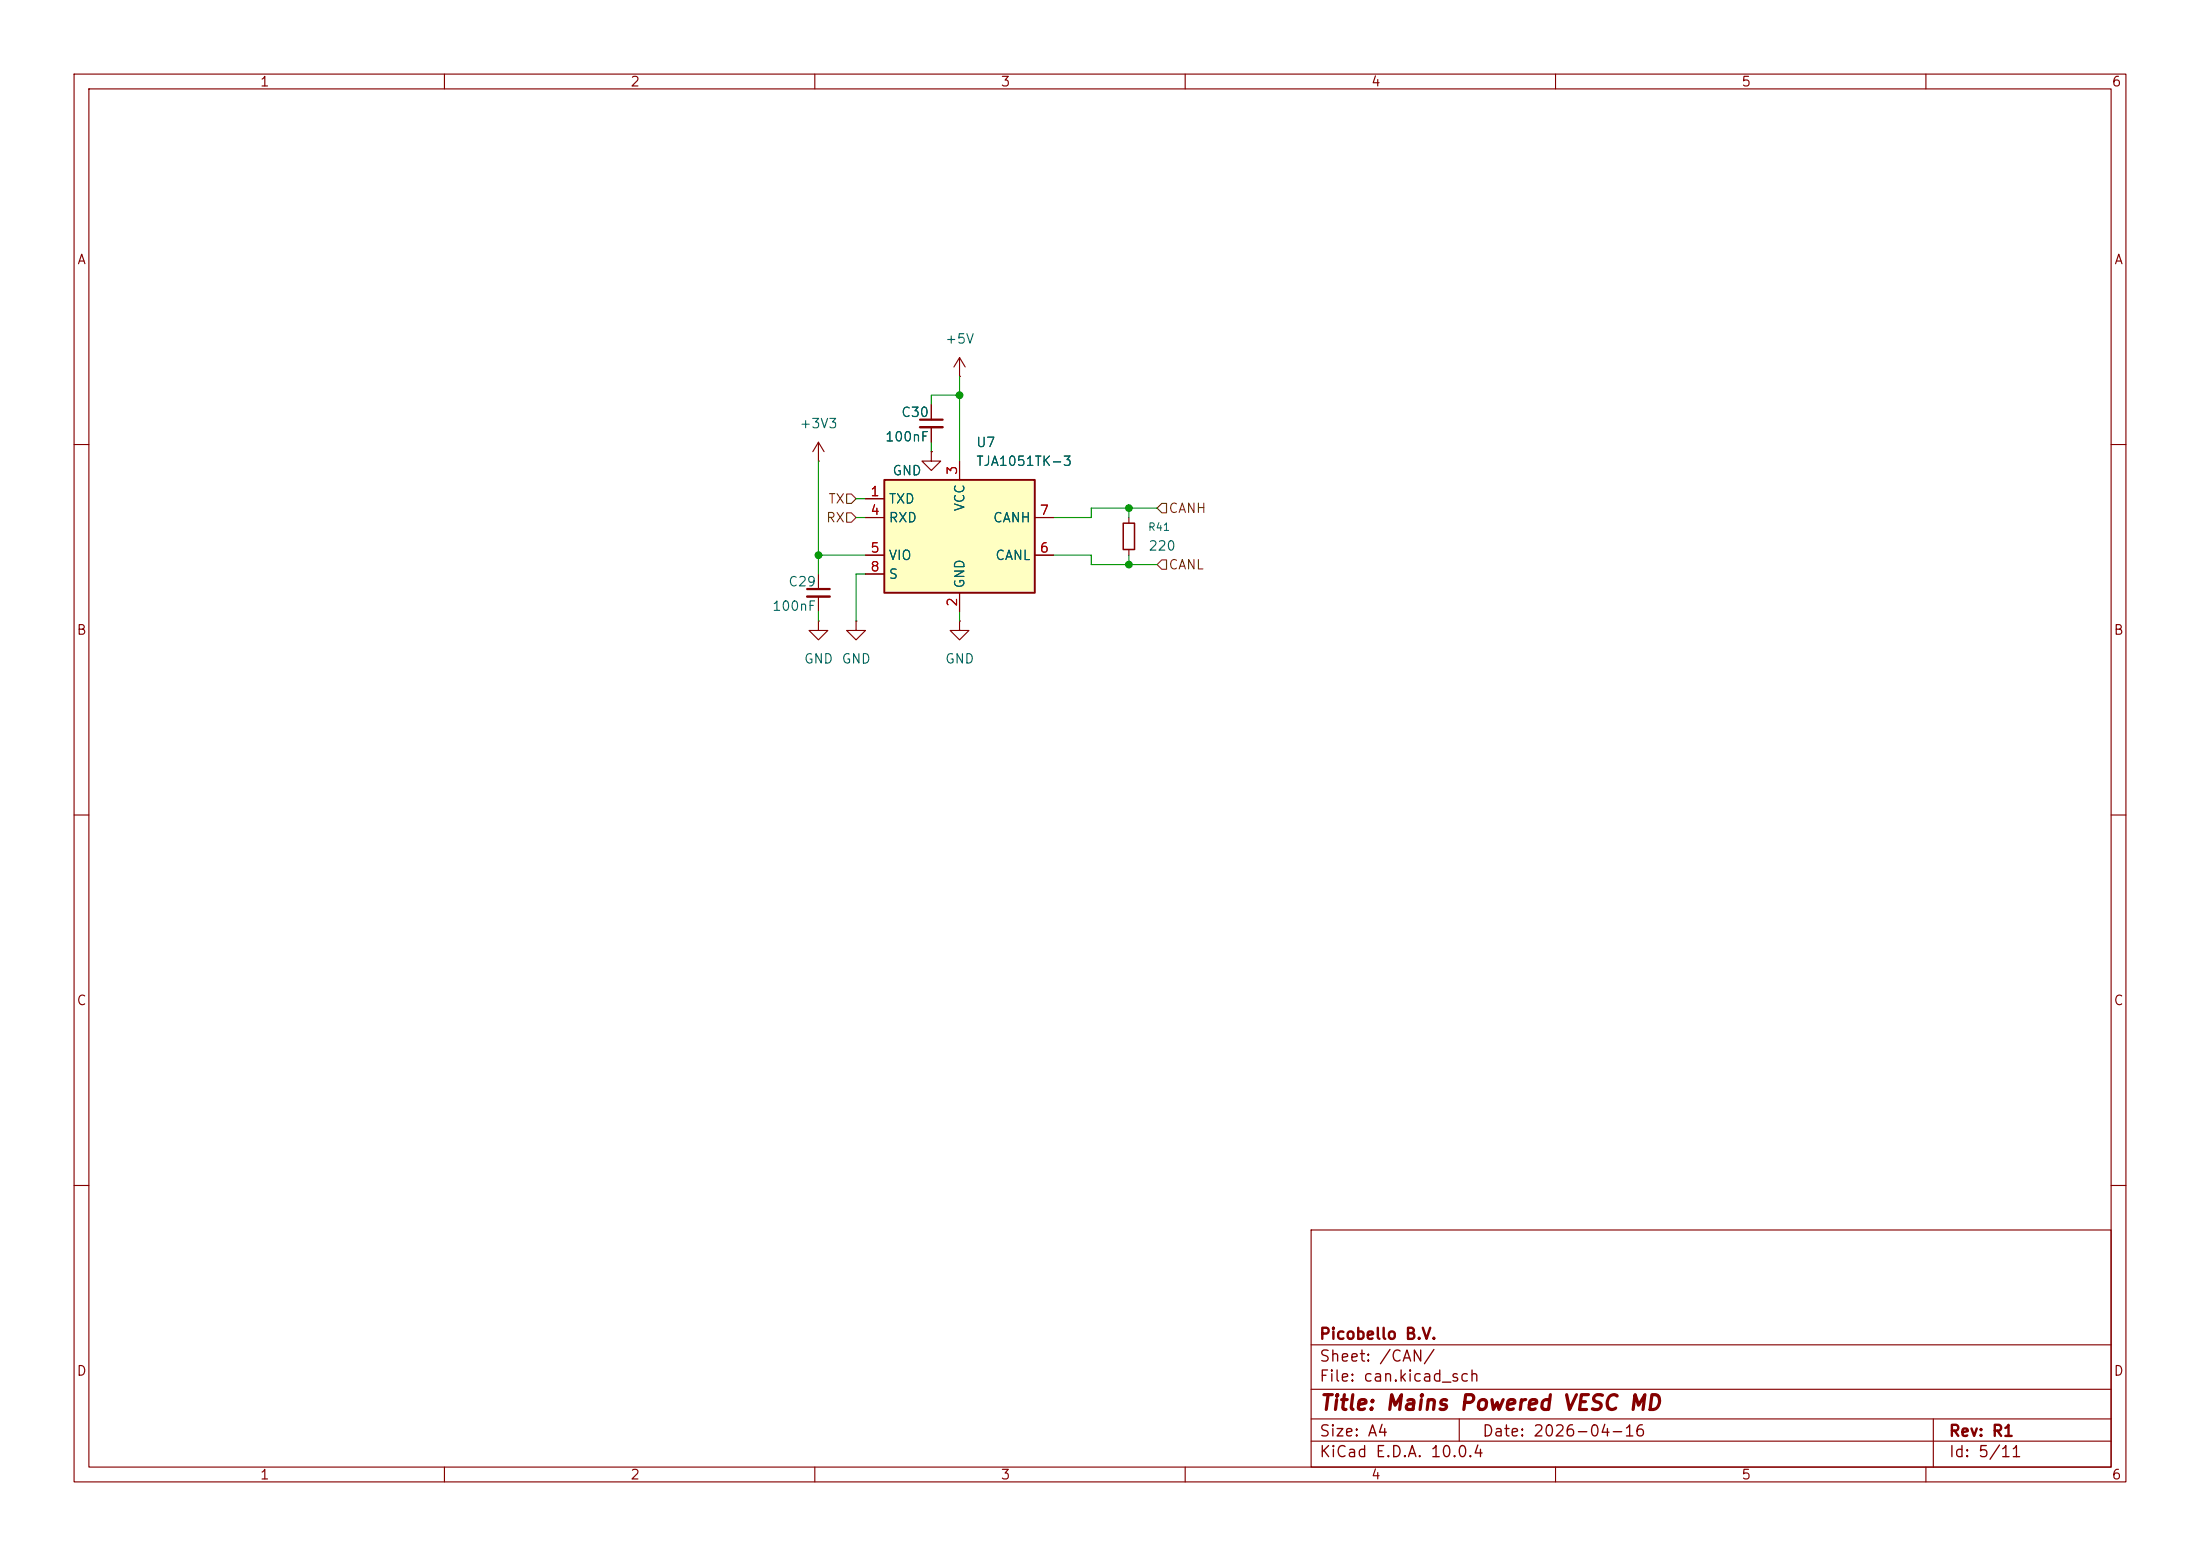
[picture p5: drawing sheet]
<svg xmlns="http://www.w3.org/2000/svg" width="297mm" height="210mm" viewBox="0 0 297 210" stroke-linecap="round" stroke-linejoin="round" font-family="sans-serif">
<g fill="none" stroke="#840000" stroke-width=".15">
<path d="M10 10h277v190h-277zM12 12h273v186h-273zM60 10v2M110 10v2M160 10v2M210 10v2M260 10v2M10 60h2M125.7 61v1.2h1.3l-1.3 1.3-1.2-1.3h1.2M125.7 61h.1M285 60h2M129.5 83.8v1.3h1.3l-1.3 1.3-1.2-1.3h1.2"/>
<path d="M129.5 83.8h.1M10 110h2M285 110h2M10 160h2M177 166h108v32h-108zM285 160h2M60 198v2M110 198v2M160 198v2M177 194.5h108M177 191.5h108M177 187.5h108"/>
<path d="M177 181.5h108M197 191.5v3M210 198v2M260 198v2M261 191.5v6.5"/>
</g>
<path d="M119.4 64.8h20.3v15.2h-20.3z" fill="#ffffc2"/>
<path d="M119.4 64.8h20.3v15.2h-20.3z" fill="none" stroke="#840000" stroke-width=".25"/>
<g fill="none" stroke="#840000" stroke-width=".15">
<path d="M110.5 59.7l-.8 1.3M110.5 59.7l.8 1.3M110.5 59.7v2.5M125.7 54.6v2M125.7 57.7v2M129.5 50.8h.1M129.5 48.3v2.5M129.5 48.3l-.7 1.2M129.5 48.3l.8 1.2M110.5 62.2h.1M110.5 77.5v2M116.8 67.3h2.6"/>
<path d="M116.8 69.9h2.6M116.8 74.9h2.6M116.8 77.5h2.6M125.7 61h.1M129.5 62.2v2.6M139.7 69.9h2.5M139.7 74.9h2.5M152.4 69.9v.7M152.4 74.2v.7M110.5 83.8v1.3h1.3l-1.3 1.3-1.3-1.3h1.3M110.5 83.8h.1M110.5 80.5v2.1"/>
<path d="M115.6 83.8v1.3h1.2l-1.2 1.3-1.3-1.3h1.3M115.6 83.8h.1M129.5 80v2.6"/>
</g>
<path d="M124.2 56.6h3.1M109 79.5h3" fill="none" stroke="#840000" stroke-width=".3"/>
<path d="M124.2 57.7h3.1M109 80.5h3" fill="none" stroke="#840000" stroke-width=".33"/>
<path d="M151.6 70.6h1.6v3.6h-1.6z" fill="none" stroke="#840000" stroke-width=".2"/>
<path d="M114.3 66.7h.6l.7 .6-.7 .6h-.6zM114.3 69.2h.6l.7 .7-.7 .6h-.6zM156.8 75.6h.7v1.2h-.7l-.6-.6zM156.8 67.9h.7v1.3h-.7l-.6-.6z" fill="none" stroke="#725600" stroke-width=".15"/>
<g fill="none" stroke="#009600" stroke-width=".15">
<path d="M125.7 59.7v1.3M129.5 50.8v11.4M129.5 53.3h-3.8v1.3M110.5 74.9h6.3M110.5 62.2v15.3M115.6 69.9h1.2M115.6 67.3h1.2M116.8 77.5h-1.2v6.3M142.2 74.9h5.1v1.3h8.9M152.4 68.6v1.3M152.4 74.9v1.3M156.2 68.6h-8.9v1.3h-5.1"/>
<path d="M110.5 82.6v1.2M129.5 82.6v1.2"/>
</g>
<g fill="#009600" stroke="#009600" stroke-width=".14">
<circle cx="152.4" cy="68.6" r=".46"/>
<circle cx="152.4" cy="76.2" r=".46"/>
<circle cx="110.5" cy="74.9" r=".46"/>
<circle cx="129.5" cy="53.3" r=".46"/>
</g>
<text font-size="2" fill="#840000" x="178" y="190.8">Title: Mains Powered VESC MD</text>
<g font-size="1.5" fill="#840000">
<text x="178" y="184.2">Sheet: /CAN/</text>
<text x="178" y="181.2">Picobello B.V.</text>
<text x="178" y="186.9">File: can.kicad_sch</text>
<text x="178" y="197.1">KiCad E.D.A. 10.0.4</text>
<text x="178" y="194.3">Size: A4</text>
<text x="200" y="194.3">Date: 2026-04-16</text>
<text x="263" y="194.3">Rev: R1</text>
<text x="263" y="197.1">Id: 5/11</text>
</g>
<g font-size="1.3" fill="#840000">
<text x="35" y="12">1</text>
<text x="85" y="12">2</text>
<text x="135" y="12">3</text>
<text x="185" y="12">4</text>
<text x="235" y="12">5</text>
<text x="285" y="12">6</text>
<text x="10.3" y="36">A</text>
<text x="285.3" y="36">A</text>
<text x="10.3" y="86">B</text>
<text x="285.3" y="86">B</text>
<text x="10.3" y="136">C</text>
<text x="285.3" y="136">C</text>
<text x="10.3" y="186">D</text>
<text x="285.3" y="186">D</text>
<text x="35" y="200">1</text>
<text x="85" y="200">2</text>
<text x="135" y="200">3</text>
<text x="185" y="200">4</text>
<text x="235" y="200">5</text>
<text x="285" y="200">6</text>
</g>
<g font-size="1.3" fill="#006464">
<text x="127.5" y="46.7">+5V</text>
<text x="107.8" y="58.1">+3V3</text>
<text x="119.4" y="59.9">100nF</text>
<text x="121.6" y="56.6">C30</text>
<text x="120.4" y="64.5">GND</text>
<text x="131.7" y="63.2">TJA1051TK-3</text>
<text x="131.7" y="60.7">U7</text>
<text x="119.9" y="68.3">TXD</text>
<text x="119.9" y="70.8">RXD</text>
<text x="130.5" y="69.1" transform="rotate(-90 130.5 69.1)">VCC</text>
<text x="134" y="70.8">CANH</text>
<text x="119.9" y="75.9">VIO</text>
<text x="134.3" y="75.9">CANL</text>
<text x="154.9" y="74.6">220</text>
<text x="104.2" y="82.8">100nF</text>
<text x="106.3" y="79.5">C29</text>
<text x="119.9" y="78.4">S</text>
<text x="130.5" y="79.5" transform="rotate(-90 130.5 79.5)">GND</text>
<text x="108.5" y="89.9">GND</text>
<text x="113.5" y="89.9">GND</text>
<text x="127.5" y="89.9">GND</text>
</g>
<g font-size="1.3" fill="#a90000">
<text x="129.5" y="64.2" transform="rotate(-90 129.5 64.2)">3</text>
<text x="117.4" y="67.3">1</text>
<text x="117.4" y="69.8">4</text>
<text x="140.3" y="69.8">7</text>
<text x="117.4" y="74.9">5</text>
<text x="117.4" y="77.4">8</text>
<text x="140.3" y="74.9">6</text>
<text x="129.5" y="82" transform="rotate(-90 129.5 82)">2</text>
</g>
<g font-size="1.3" fill="#725600">
<text x="111.4" y="70.8">RX</text>
<text x="111.7" y="68.3">TX</text>
<text x="157.7" y="69.6">CANH</text>
<text x="157.7" y="77.2">CANL</text>
</g>
<text font-size="1" fill="#006464" x="154.9" y="71.9">R41</text>
</svg>
